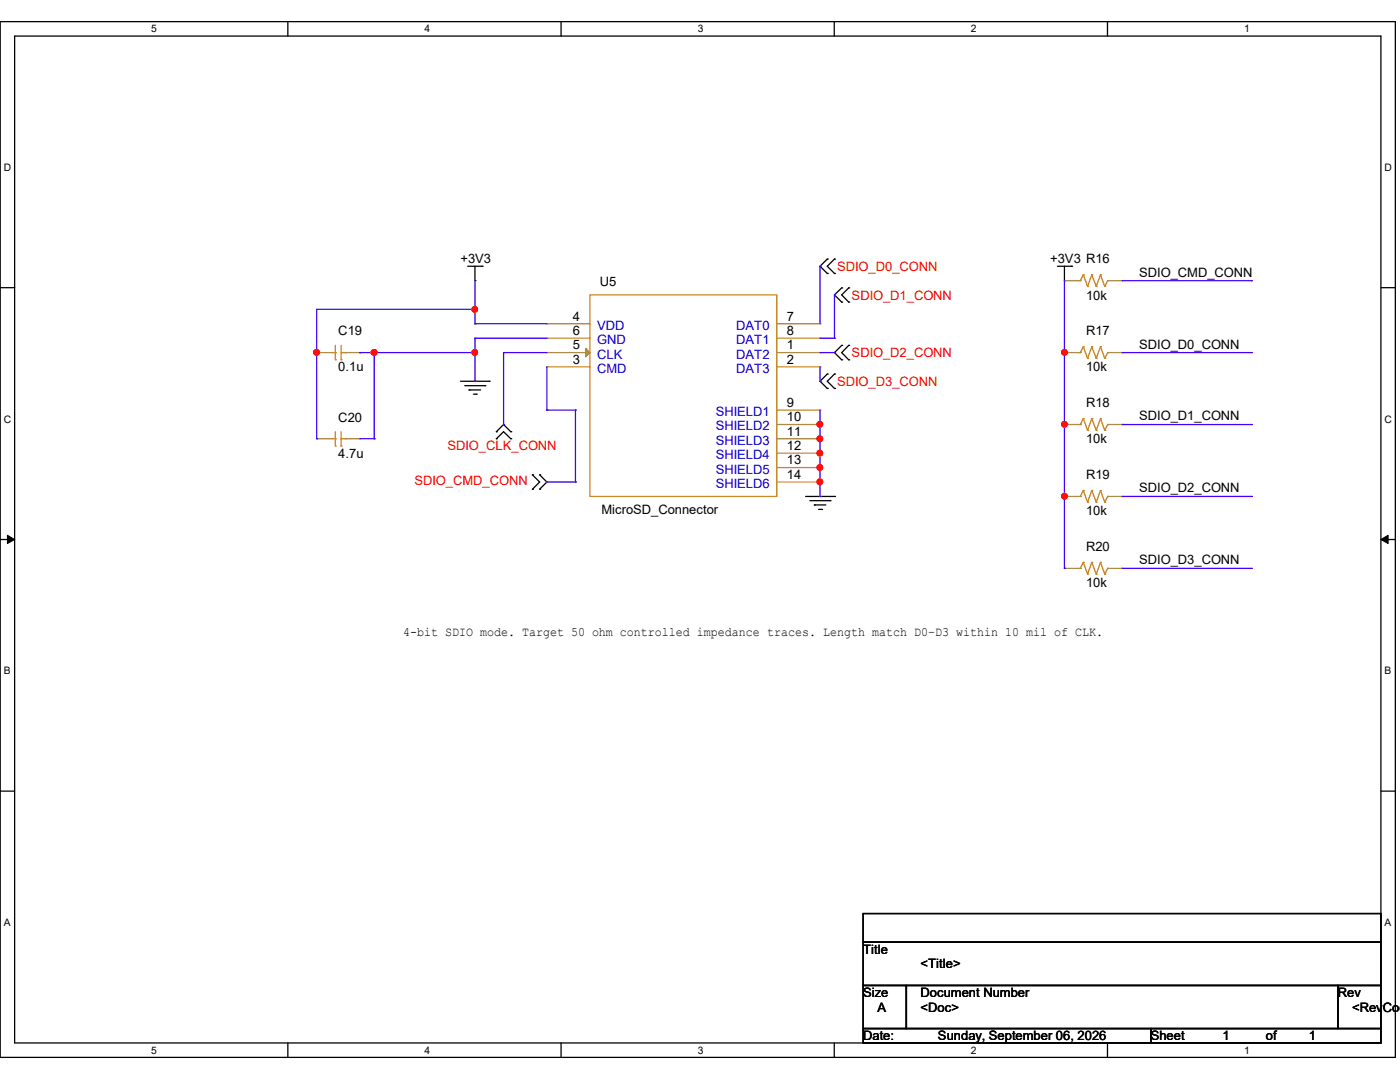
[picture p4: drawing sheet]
<svg xmlns="http://www.w3.org/2000/svg" width="279mm" height="216mm" viewBox="0 0 279 216" stroke-linecap="round" stroke-linejoin="round" font-family="sans-serif">
<path d="M0 4.3h278.5v206.7h-278.5zM2.9 7.2h272.7v200.9h-272.7z" fill="none" stroke="#000" stroke-width=".25"/>
<g fill="#fff">
<path d="M30.2 4.6h1.1v2.3h-1.1z"/>
<path d="M30.2 208.4h1.1v2.3h-1.1z"/>
</g>
<path d="M57.4 4.3v2.9M57.4 208.1v2.9" fill="none" stroke="#000" stroke-width=".25"/>
<g fill="#fff">
<path d="M84.7 4.6h1.1v2.3h-1.1z"/>
<path d="M84.7 208.4h1.1v2.3h-1.1z"/>
</g>
<path d="M112 4.3v2.9M112 208.1v2.9" fill="none" stroke="#000" stroke-width=".25"/>
<g fill="#fff">
<path d="M139.2 4.6h1.1v2.3h-1.1z"/>
<path d="M139.2 208.4h1.1v2.3h-1.1z"/>
</g>
<path d="M166.5 4.3v2.9M166.5 208.1v2.9" fill="none" stroke="#000" stroke-width=".25"/>
<g fill="#fff">
<path d="M193.8 4.6h1.1v2.3h-1.1z"/>
<path d="M193.8 208.4h1.1v2.3h-1.1z"/>
</g>
<path d="M221 4.3v2.9M221 208.1v2.9" fill="none" stroke="#000" stroke-width=".25"/>
<g fill="#fff">
<path d="M248.3 4.6h1.1v2.3h-1.1z"/>
<path d="M248.3 208.4h1.1v2.3h-1.1z"/>
<path d="M.8 32.3h1.4v2.2h-1.4z"/>
<path d="M276.3 32.3h1.4v2.2h-1.4z"/>
<path d="M.8 82.5h1.4v2.3h-1.4z"/>
<path d="M276.3 82.5h1.4v2.3h-1.4z"/>
</g>
<path d="M0 57.4h2.9M275.6 57.4h2.9" fill="none" stroke="#000" stroke-width=".25"/>
<g fill="#fff">
<path d="M.8 132.8h1.3v2.2h-1.3z"/>
<path d="M276.3 132.8h1.3v2.2h-1.3z"/>
</g>
<path d="M0 107.7h2.9M275.6 107.7h2.9" fill="none" stroke="#000" stroke-width=".25"/>
<path d="M1.5 106.8l1.4 .9-1.4 .8zM275.6 107.7l1.4-.9v1.7z" fill="#000" stroke="#000" stroke-width=".2"/>
<g fill="#fff">
<path d="M.8 183h1.3v2.2h-1.3z"/>
<path d="M276.3 183h1.3v2.2h-1.3z"/>
</g>
<g fill="none" stroke="#000" stroke-width=".25">
<path d="M93.3 53.1h2.9M94.8 56h.1M94.8 53.1v2.9M96.2 53.1h.1M165.1 51.7h.1M165.1 54.6h.1M165.1 51.7l-1.4 1.4 1.4 1.5M166.5 54.6h.1M166.5 51.7h.1M166.5 51.7l-1.4 1.4 1.4 1.5M168 57.4h.1M168 57.4l-1.5 1.4 1.5 1.5"/>
<path d="M169.4 57.4h.1M169.4 57.4l-1.4 1.4 1.4 1.5M211 53.1h2.9M212.4 56h.1M212.4 53.1v2.9M213.9 53.1h.1M91.9 76.1h5.7M92.8 77h4M93.6 77.8h.1M93.6 77.8h2.3M94.5 78.7h.5M95 78.7h.1"/>
<path d="M96.8 77h.1M97.6 76.1h.1M165.1 74.6h.1M165.1 77.5h.1M165.1 74.6l-1.4 1.5 1.4 1.4M166.5 77.5h.1M166.5 74.6h.1M166.5 74.6l-1.4 1.5 1.4 1.4M168 60.3h.1M168 68.9h.1M168 71.8h.1M168 68.9l-1.5 1.5 1.5 1.4"/>
<path d="M169.4 60.3h.1M169.4 71.8h.1M169.4 68.9h.1M169.4 68.9l-1.4 1.5 1.4 1.4M99.1 86.1h.1M99.1 87.5h.1M99.1 86.1l1.4-1.4 1.4 1.4M99.1 87.5l1.4-1.4 1.4 1.4M101.9 86.1h.1M101.9 87.5h.1M106.3 94.7h.1M106.3 97.6h.1"/>
<path d="M106.3 94.7l1.4 1.5-1.4 1.4M107.7 97.6h.1M107.7 94.7h.1M107.7 94.7l1.4 1.5-1.4 1.4M160.8 99.1h5.7M161.6 99.9h4.1M165.7 99.9h.1M166.5 99.1h.1M162.5 100.8h.1M162.5 100.8h2.3M163.4 101.6h.6M164 101.6h.1"/>
<path d="M0 157.9h2.9M275.6 157.9h2.9M172.3 182.3h103.3v5.7h-103.3zM172.3 188h103.3v8.6h-103.3zM172.3 196.6h8.6v8.6h-8.6zM180.9 196.6h86.1v8.6h-86.1zM267 196.6h8.6v8.6h-8.6zM172.3 205.2h57.4v2.9h-57.4zM229.7 205.2h45.9v2.9h-45.9z"/>
</g>
<g fill="none" stroke="#cc8006" stroke-width=".25">
<path d="M117.7 58.8h37.3v40.3h-37.3zM215.3 56h.3M215.6 56h.1M216.2 54.8h.1M216.2 54.8l-.6 1.2M216.2 54.8l.8 2.3M217 57.1h.1M217.9 54.8h.1M217.9 54.8l-.9 2.3M217.9 54.8l.9 2.3M218.8 57.1h.1M219.6 54.8h.1"/>
<path d="M219.6 54.8l-.8 2.3M219.6 54.8l.9 2.3M220.5 57.1h.1M221.1 56h.1M221.1 56l-.6 1.1M66.1 70.4h.8M66.9 71.8h.1M66.9 70.4h.1M66.9 68.9v2.9M68.1 71.8h.1M68.1 70.4h.8M68.1 68.9v2.9"/>
<path d="M68.9 70.4h.1M215.3 70.4h.3M215.6 70.4h.1M216.2 69.2h.1M216.2 69.2l-.6 1.2M216.2 69.2l.8 2.3M217 71.5h.1M217.9 69.2h.1M217.9 69.2l-.9 2.3M217.9 69.2l.9 2.3M218.8 71.5h.1M219.6 69.2h.1"/>
<path d="M219.6 69.2l-.8 2.3M219.6 69.2l.9 2.3M220.5 71.5h.1M221.1 70.4h.1M221.1 70.4l-.6 1.1M66.1 87.5h.8M66.9 89h.1M66.9 87.5h.1M66.9 86.1v2.9M68.1 89h.1M68.1 86.1v2.9M68.1 87.5h.8"/>
<path d="M68.9 87.5h.1M215.3 99.1h.3M215.3 84.7h.3M215.6 99.1h.1M215.6 84.7h.1M216.2 97.9h.1M216.2 83.5h.1M216.2 97.9l-.6 1.2M216.2 97.9l.8 2.3M216.2 83.5l-.6 1.2M216.2 83.5l.8 2.4M217 85.9h.1"/>
<path d="M217.9 97.9h.1M217.9 83.5h.1M217.9 97.9l-.9 2.3M217.9 97.9l.9 2.3M217.9 83.5l-.9 2.4M217.9 83.5l.9 2.4M218.8 85.9h.1M219.6 97.9h.1M219.6 83.5h.1M219.6 97.9l-.8 2.3M219.6 97.9l.9 2.3M219.6 83.5l-.8 2.4"/>
<path d="M219.6 83.5l.9 2.4M220.5 85.9h.1M221.1 99.1h.1M221.1 84.7h.1M221.1 99.1l-.6 1.1M221.1 84.7l-.6 1.2M215.3 113.4h.3M215.6 113.4h.1M216.2 112.2h.1M216.2 112.2l-.6 1.2M216.2 112.2l.8 2.4M217 114.6h.1"/>
<path d="M217 100.2h.1M217.9 112.2h.1M217.9 112.2l-.9 2.4M217.9 112.2l.9 2.4M218.8 114.6h.1M218.8 100.2h.1M219.6 112.2h.1M219.6 112.2l-.8 2.4M219.6 112.2l.9 2.4M220.5 114.6h.1M220.5 100.2h.1M221.1 113.4h.1"/>
<path d="M221.1 113.4l-.6 1.2"/>
</g>
<g fill="none" stroke="#a84" stroke-width=".25">
<path d="M212.4 56h.1M212.4 56h2.9M221.1 56h2.8M223.9 56h.1M63.2 70.4h.1M63.2 70.4h2.9M68.9 70.4h2.9M71.8 70.4h.1M109.1 64.6h.1M109.1 67.5h.1M109.1 70.4h.1M109.1 73.2h.1"/>
<path d="M109.1 70.4h8.6M109.1 64.6h8.6M109.1 67.5h8.6M109.1 73.2h8.6M155 70.4h8.7M155 64.6h8.7M155 67.5h8.7M155 73.2h8.7M163.7 64.6h.1M163.7 67.5h.1M163.7 70.4h.1M163.7 73.2h.1"/>
<path d="M212.4 70.4h.1M212.4 70.4h2.9M221.1 70.4h2.8M223.9 70.4h.1M63.2 87.5h.1M63.2 87.5h2.9M68.9 87.5h2.9M71.8 87.5h.1M155 81.8h8.7M155 84.7h8.7M155 87.5h8.7M155 90.4h8.7"/>
<path d="M155 93.3h8.7M155 96.2h8.7M163.7 81.8h.1M163.7 84.7h.1M163.7 87.5h.1M163.7 90.4h.1M163.7 93.3h.1M163.7 96.2h.1M212.4 99.1h.1M212.4 84.7h.1M212.4 84.7h2.9M212.4 99.1h2.9"/>
<path d="M221.1 84.7h2.8M221.1 99.1h2.8M223.9 99.1h.1M223.9 84.7h.1M212.4 113.4h.1M212.4 113.4h2.9M221.1 113.4h2.8M223.9 113.4h.1"/>
</g>
<path d="M116.9 69.5l.8 .9-.8 .8z" fill="#a84" stroke="#a84" stroke-width=".25"/>
<g fill="none" stroke="#4200ff" stroke-width=".25">
<path d="M94.8 56v8.6M163.7 53.1h.1M163.7 53.1v11.5M166.5 58.8h.1M166.5 58.8v8.7M212.4 56v57.4M223.9 56h25.9M249.8 56h.1M63.2 70.4h.1M71.8 70.4h.1M71.8 70.4h23M74.7 70.4h.1"/>
<path d="M74.7 70.4v17.1M94.8 67.5h.1M94.8 70.4h.1M94.8 64.6h.1M94.8 61.7h.1M94.8 76.1h.1M94.8 67.5h14.3M94.8 67.5v8.6M94.8 64.6h14.3M94.8 61.7h-31.6v25.8M100.5 70.4h.1M100.5 70.4h8.6"/>
<path d="M100.5 70.4v14.3M109.1 73.2v8.6M163.7 76.1h.1M163.7 67.5h2.8M163.7 70.4h2.8M163.7 73.2v2.9M166.5 67.5h.1M166.5 70.4h.1M212.4 70.4h.1M223.9 70.4h25.9M249.8 70.4h.1M63.2 87.5h.1"/>
<path d="M71.8 87.5h2.9M74.7 87.5h.1M100.5 84.7h.1M109.1 81.8h.1M109.1 96.2h.1M109.1 81.8h5.8M109.1 96.2h5.8M114.9 81.8h.1M114.9 96.2h.1M114.9 81.8v14.4M163.7 84.7h.1M163.7 87.5h.1"/>
<path d="M163.7 90.4h.1M163.7 93.3h.1M163.7 96.2h.1M163.7 99.1h.1M163.7 81.8v17.3M212.4 84.7h.1M212.4 99.1h.1M223.9 84.7h25.9M223.9 99.1h25.9M249.8 84.7h.1M249.8 99.1h.1M212.4 113.4h.1"/>
<path d="M223.9 113.4h25.9M249.8 113.4h.1"/>
</g>
<g fill="#f00" stroke="#f00" stroke-width=".25">
<circle cx="94.7" cy="70.3" r=".55"/>
<circle cx="94.7" cy="61.7" r=".55"/>
<circle cx="63.2" cy="70.3" r=".55"/>
<circle cx="74.7" cy="70.3" r=".56"/>
<circle cx="212.4" cy="70.3" r=".55"/>
<circle cx="212.4" cy="84.7" r=".55"/>
<circle cx="212.4" cy="99" r=".55"/>
<circle cx="163.6" cy="84.7" r=".55"/>
<circle cx="163.6" cy="87.5" r=".55"/>
<circle cx="163.6" cy="90.4" r=".55"/>
<circle cx="163.6" cy="93.3" r=".55"/>
<circle cx="163.6" cy="96.1" r=".55"/>
</g>
<g font-size="2.6">
<text x="91.9" y="52.6">+3V3</text>
<text x="209.6" y="52.6">+3V3 R16</text>
<text x="119.7" y="57.2">U5</text>
<text x="216.7" y="59.8">10k</text>
<text x="227.4" y="55.2">SDIO_CMD_CONN</text>
<text x="114.3" y="64">4</text>
<text x="157" y="64">7</text>
<text x="67.5" y="66.9">C19</text>
<text x="114.3" y="66.8">6</text>
<text x="114.3" y="69.7">5</text>
<text x="157" y="66.8">8</text>
<text x="157" y="69.7">1</text>
<text x="216.7" y="66.9">R17</text>
<text x="227.4" y="69.6">SDIO_D0_CONN</text>
<text x="67.5" y="74.1">0.1u</text>
<text x="114.3" y="72.6">3</text>
<text x="157" y="72.6">2</text>
<text x="216.7" y="74.1">10k</text>
<text x="157" y="81.2">9</text>
<text x="216.7" y="81.3">R18</text>
<text x="227.4" y="83.9">SDIO_D1_CONN</text>
<text x="67.5" y="84.2">C20</text>
<text x="157" y="84.1">10</text>
<text x="157" y="86.9">11</text>
<text x="157" y="89.8">12</text>
<text x="216.7" y="88.5">10k</text>
<text x="67.5" y="91.3">4.7u</text>
<text x="157" y="92.7">13</text>
<text x="157" y="95.5">14</text>
<text x="216.7" y="95.6">R19</text>
<text x="227.4" y="98.3">SDIO_D2_CONN</text>
<text x="120" y="102.5">MicroSD_Connector</text>
<text x="216.7" y="102.8">10k</text>
<text x="216.7" y="110">R20</text>
<text x="227.4" y="112.6">SDIO_D3_CONN</text>
<text x="216.7" y="117.2">10k</text>
<text x="80.4" y="127">4-bit SDIO mode. Target 50 ohm controlled impedance traces. Length match D0–D3 within 10 mil of CLK.</text>
<text x="172.3" y="190.3">Title</text>
<text x="183.7" y="193.2">&lt;Title&gt;</text>
<text x="172.3" y="199">Size</text>
<text x="175.1" y="201.8">A</text>
<text x="183.7" y="199">Document Number</text>
<text x="183.7" y="201.8">&lt;Doc&gt;</text>
<text x="267" y="199">Rev</text>
<text x="269.8" y="201.8">&lt;RevCod</text>
<text x="172.3" y="207.6">Date:</text>
<text x="187.2" y="207.6">Sunday, September 06, 2026</text>
<text x="229.7" y="207.6">Sheet</text>
<text x="244" y="207.6">1</text>
<text x="252.6" y="207.6">of</text>
<text x="261.2" y="207.6">1</text>
</g>
<g font-size="2.6" fill="#f00">
<text x="167.1" y="54">SDIO_D0_CONN</text>
<text x="170" y="59.8">SDIO_D1_CONN</text>
<text x="170" y="71.2">SDIO_D2_CONN</text>
<text x="167.1" y="77">SDIO_D3_CONN</text>
<text x="89.3" y="89.9">SDIO_CLK_CONN</text>
<text x="82.7" y="96.8">SDIO_CMD_CONN</text>
</g>
<g font-size="2.6" fill="#00c">
<text x="119.2" y="65.8">VDD</text>
<text x="146.9" y="65.8">DAT0</text>
<text x="119.2" y="68.7">GND</text>
<text x="119.2" y="71.5">CLK</text>
<text x="146.9" y="68.7">DAT1</text>
<text x="146.9" y="71.5">DAT2</text>
<text x="119.2" y="74.4">CMD</text>
<text x="146.9" y="74.4">DAT3</text>
<text x="142.8" y="83">SHIELD1</text>
<text x="142.8" y="85.9">SHIELD2</text>
<text x="142.8" y="88.7">SHIELD3</text>
<text x="142.8" y="91.6">SHIELD4</text>
<text x="142.8" y="94.5">SHIELD5</text>
<text x="142.8" y="97.4">SHIELD6</text>
</g>
<g font-size="2.1">
<text x="30.2" y="6.4">5</text>
<text x="84.7" y="6.4">4</text>
<text x="139.2" y="6.4">3</text>
<text x="193.8" y="6.4">2</text>
<text x="248.3" y="6.4">1</text>
<text x=".8" y="34.1">D</text>
<text x="276.3" y="34.1">D</text>
<text x=".8" y="84.3">C</text>
<text x="276.3" y="84.3">C</text>
<text x=".8" y="134.6">B</text>
<text x="276.3" y="134.6">B</text>
<text x=".8" y="184.8">A</text>
<text x="276.3" y="184.8">A</text>
<text x="30.2" y="210.2">5</text>
<text x="84.7" y="210.2">4</text>
<text x="139.2" y="210.2">3</text>
<text x="193.8" y="210.2">2</text>
<text x="248.3" y="210.2">1</text>
</g>
</svg>
